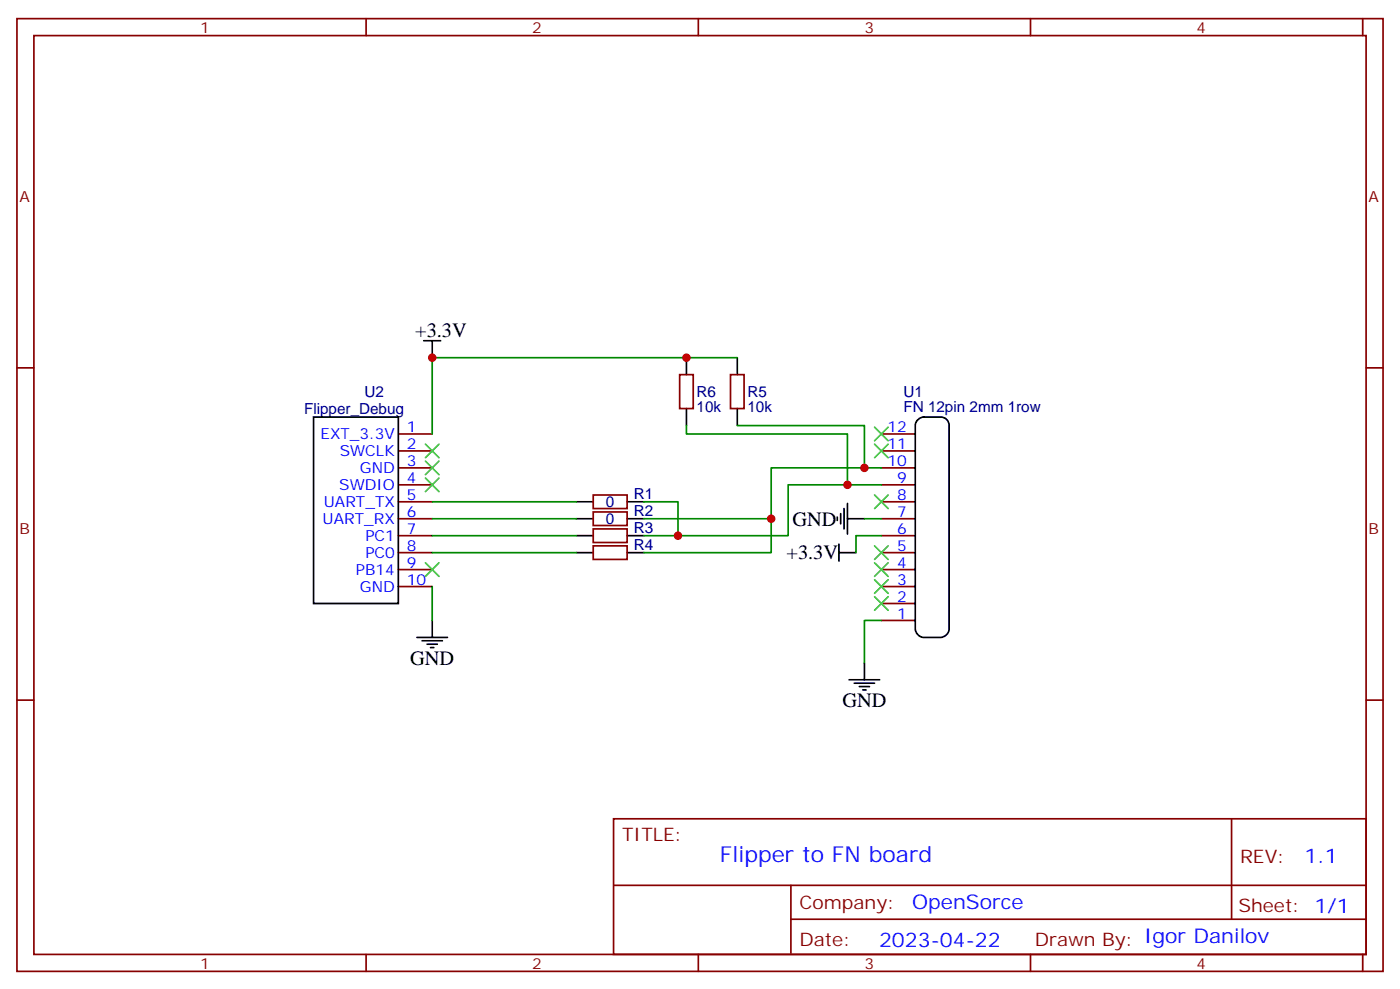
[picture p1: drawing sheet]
<svg xmlns="http://www.w3.org/2000/svg" width="291mm" height="206mm" viewBox="0 0 291 206" stroke-linecap="round" stroke-linejoin="round" font-family="sans-serif">
<g fill="none" stroke="#870000" stroke-width=".35">
<path d="M3.5 3.9h284.4v198.2h-284.4zM7.1 7.4h277.2v191.2h-277.2zM76.2 3.9v3.5M145.3 3.9v3.5M214.5 3.9v3.5M283.6 3.9v3.5M3.5 76.6h3.6M141.5 78h2.8v7h-2.8zM152 78h2.9v7h-2.9zM284.3 76.6h3.6M82.9 97.4h7.1M82.9 93.8h7.1"/>
<path d="M82.9 90.3h7.1M183.4 97.4h7.1M183.4 93.8h7.1M183.4 90.3h7.1M82.9 118.5h7.1M82.9 115h7.1M82.9 111.5h7.1M82.9 108h7.1M82.9 104.4h7.1M82.9 100.9h7.1M123.5 103h7v2.8h-7zM123.5 106.5h7v2.9h-7z"/>
<path d="M123.5 110.1h7v2.8h-7zM123.5 113.6h7v2.8h-7zM183.4 118.5h7.1M183.4 115h7.1M183.4 111.5h7.1M183.4 108h7.1M183.4 104.4h7.1M183.4 100.9h7.1M82.9 122.1h7.1M183.4 129.1h7.1M183.4 125.6h7.1M183.4 122.1h7.1"/>
<path d="M3.5 145.7h3.6M284.3 145.7h3.6M127.7 170.4h156.6v28.2h-156.6zM256.3 170.4v20.9M76.2 198.6v3.5M127.7 184.2h156.5M145.3 198.6v3.5M164.6 191.3h119.6M164.6 184.2v14.1M214.5 198.6v3.5M283.6 198.6v3.5"/>
</g>
<g fill="none" stroke="#000" stroke-width=".35">
<path d="M88.2 70.9h3.5M90 70.9v3.5M142.9 74.4v3.6M153.5 74.4v3.6M65.3 86.8h17.6v38.8h-17.6zM142.9 85v3.5M153.5 85v3.5M191.1 87.3l.8-.5h.4h3.5a1.76 1.76 0 0 1 1.8 1.7v42.4a1.89 1.89 0 0 1-1.8 1.7h-3.5a1.89 1.89 0 0 1-1.8-1.7v-42.4l.1-.4zM119.9 104.4h3.6M119.9 108h3.6M119.9 111.5h3.6M119.9 115h3.6"/>
<path d="M130.5 104.4h3.6M130.5 108h3.6M130.5 111.5h3.6M130.5 115h3.6M174.3 107.6v.7M174.6 115h3.6M174.6 113.2v3.6M175 106.9v2.1M175.7 105.8v4.3M176.4 108h3.5M176.4 104.8v6.3M86.8 132.6h6.3"/>
<path d="M87.8 133.4h4.3M88.9 134.1h2.1M89.6 134.8h.7M90 129.1v3.5M179.9 137.9v3.6M176.7 141.5h6.4M177.8 142.2h4.2M178.9 142.9h2.1M179.6 143.6h.7"/>
</g>
<g fill="none" stroke="#3c3" stroke-width=".35">
<path d="M88.5 92.4l2.9 2.9M88.5 96l2.9 2.8M88.5 99.5l2.9 2.8M91.4 92.4l-2.9 2.9M91.4 96l-2.9 2.8M91.4 99.5l-2.9 2.8M182 88.9l2.9 2.8M182 92.4l2.9 2.9M184.9 88.9l-2.9 2.8M184.9 92.4l-2.9 2.9M88.5 117.1l2.9 2.8M91.4 117.1l-2.9 2.8"/>
<path d="M182 113.6l2.9 2.8M182 103l2.9 2.8M182 117.1l2.9 2.8M184.9 113.6l-2.9 2.8M184.9 103l-2.9 2.8M184.9 117.1l-2.9 2.8M182 120.7l2.9 2.8M182 124.2l2.9 2.8M184.9 120.7l-2.9 2.8M184.9 124.2l-2.9 2.8"/>
</g>
<g fill="none" stroke="#008700" stroke-width=".35">
<path d="M153.5 74.4h-63.5v15.9M142.9 88.5v1.8h33.5v10.6M153.5 88.5h26.4v8.9M183.4 97.4h-22.9v10.6h-26.4M90 104.4h29.9M90 108h29.9M90 111.5h29.9M90 115h29.9M134.1 104.4h7v7.1M160.5 108v7h-26.4M179.9 108h3.5M183.4 100.9h-19.4v10.6h-29.9"/>
<path d="M183.4 111.5h-5.2v3.5M90 122.1v7M183.4 129.1h-3.5v8.8"/>
</g>
<g fill="#c00">
<circle cx="160.5" cy="107.9" r=".88"/>
<circle cx="141.1" cy="111.5" r=".88"/>
<circle cx="179.9" cy="97.4" r=".88"/>
<circle cx="176.4" cy="100.9" r=".88"/>
<circle cx="90" cy="74.4" r=".88"/>
<circle cx="142.9" cy="74.4" r=".88"/>
</g>
<text font-size="4.6" fill="#00f" x="149.8" y="179.4">Flipper to FN board</text>
<g font-size="4.2">
<text x="86.4" y="70.2">+3.3V</text>
<text x="164.9" y="109.4">GND</text>
<text x="163.7" y="116.4">+3.3V</text>
<text x="85.4" y="138.3">GND</text>
<text x="175.3" y="147.1">GND</text>
</g>
<g font-size="4.2" fill="#00f">
<text x="271.5" y="179.7">1.1</text>
<text x="189.9" y="189.2">OpenSorce</text>
<text x="183" y="197">2023-04-22</text>
</g>
<g font-size="3.9" fill="#800">
<text x="129.5" y="175">TITLE:</text>
<text x="258.1" y="179.7">REV:</text>
<text x="166.4" y="189.2">Company:</text>
<text x="257.7" y="189.8">Sheet: 1/1</text>
<text x="166.4" y="196.9">Date:</text>
<text x="215.4" y="196.9">Drawn By: Igor Danilov</text>
</g>
<g font-size="3.2" fill="#800">
<text x="41.6" y="6.9">1</text>
<text x="110.8" y="6.9">2</text>
<text x="179.9" y="6.9">3</text>
<text x="249.1" y="6.9">4</text>
<text x="4.1" y="42">A</text>
<text x="284.9" y="42">A</text>
<text x="4.1" y="111.1">B</text>
<text x="284.9" y="111.1">B</text>
<text x="41.6" y="201.6">1</text>
<text x="110.8" y="201.6">2</text>
<text x="179.9" y="201.6">3</text>
<text x="249.1" y="201.6">4</text>
</g>
<g font-size="3.2" fill="#000080">
<text x="75.9" y="82.6">U2</text>
<text x="145" y="82.6">R6</text>
<text x="155.6" y="82.6">R5</text>
<text x="188" y="82.5">U1</text>
<text x="63.3" y="86.2">Flipper_Debug</text>
<text x="145" y="85.8">10k</text>
<text x="155.6" y="85.8">10k</text>
<text x="188" y="85.7">FN 12pin 2mm 1row</text>
<text x="126.1" y="105.5">0</text>
<text x="131.9" y="103.8">R1</text>
<text x="131.9" y="107.3">R2</text>
<text x="126.1" y="109.1">0</text>
<text x="131.9" y="110.8">R3</text>
<text x="131.9" y="114.4">R4</text>
</g>
<g font-size="3.2" fill="#00f">
<text x="84.7" y="90">1</text>
<text x="184.7" y="90">12</text>
<text x="66.7" y="91.4">EXT_3.3V</text>
<text x="70.7" y="94.9">SWCLK</text>
<text x="84.7" y="93.5">2</text>
<text x="184.7" y="93.5">11</text>
<text x="70.6" y="102">SWDIO</text>
<text x="74.9" y="98.4">GND</text>
<text x="84.7" y="97">3</text>
<text x="84.7" y="100.5">4</text>
<text x="184.7" y="97">10</text>
<text x="186.7" y="100.5">9</text>
<text x="67.4" y="105.5">UART_TX</text>
<text x="84.7" y="104.1">5</text>
<text x="84.7" y="107.6">6</text>
<text x="186.7" y="107.6">7</text>
<text x="186.7" y="104.1">8</text>
<text x="67.1" y="109">UART_RX</text>
<text x="76.1" y="112.5">PC1</text>
<text x="84.7" y="111.1">7</text>
<text x="186.7" y="111.1">6</text>
<text x="74.1" y="119.6">PB14</text>
<text x="76.1" y="116.1">PC0</text>
<text x="84.7" y="114.7">8</text>
<text x="84.7" y="118.2">9</text>
<text x="186.7" y="118.2">4</text>
<text x="186.7" y="114.7">5</text>
<text x="74.9" y="123.1">GND</text>
<text x="84.7" y="121.7">10</text>
<text x="186.7" y="125.2">2</text>
<text x="186.7" y="121.7">3</text>
<text x="186.7" y="128.8">1</text>
</g>
</svg>
